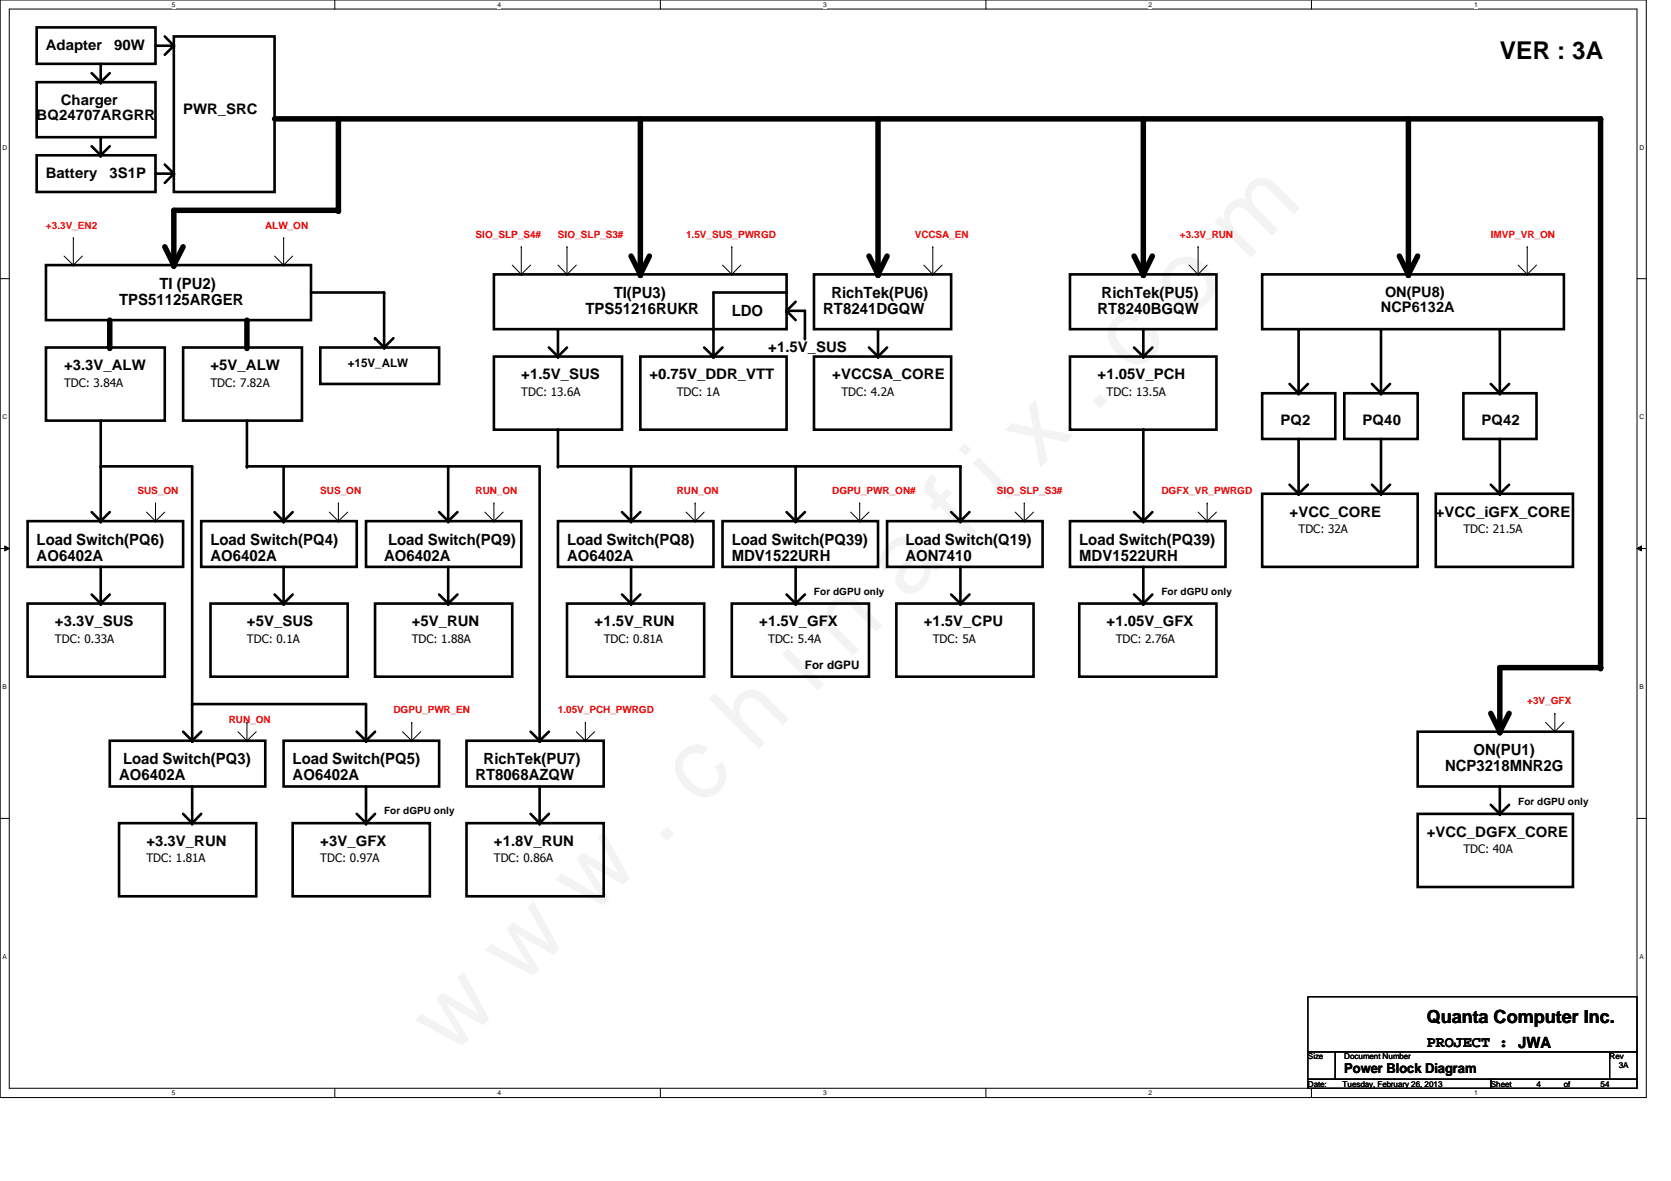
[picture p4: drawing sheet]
<svg xmlns="http://www.w3.org/2000/svg" width="297mm" height="210mm" viewBox="0 0 297 210" stroke-linecap="round" stroke-linejoin="round" font-family="sans-serif">
<path d="M0 0h292.6v195.1h-292.6zM1.6 1.6h289.4v191.8h-289.4z" fill="none" stroke="#000" stroke-width=".18"/>
<g fill="#fff">
<path d="M30.6 .2h.6v1.3h-.6z"/>
<path d="M30.6 193.6h.6v1.3h-.6z"/>
</g>
<path d="M59.5 0v1.6M59.5 193.4v1.6" fill="none" stroke="#000" stroke-width=".18"/>
<g fill="#fff">
<path d="M88.4 .2h.6v1.3h-.6z"/>
<path d="M88.4 193.6h.6v1.3h-.6z"/>
</g>
<path d="M117.4 0v1.6M117.4 193.4v1.6" fill="none" stroke="#000" stroke-width=".18"/>
<g fill="#fff">
<path d="M146.3 .2h.6v1.3h-.6z"/>
<path d="M146.3 193.6h.6v1.3h-.6z"/>
</g>
<path d="M175.3 0v1.6M175.3 193.4v1.6" fill="none" stroke="#000" stroke-width=".18"/>
<g fill="#fff">
<path d="M204.2 .2h.6v1.3h-.6z"/>
<path d="M204.2 193.6h.6v1.3h-.6z"/>
</g>
<path d="M233.1 0v1.6M233.1 193.4v1.6" fill="none" stroke="#000" stroke-width=".18"/>
<g fill="#fff">
<path d="M262 .2h.6v1.3h-.6z"/>
<path d="M262 193.6h.6v1.3h-.6z"/>
<path d="M.5 25.6h.8v1.3h-.8z"/>
<path d="M291.4 25.6h.8v1.3h-.8z"/>
<path d="M.5 73.5h.8v1.3h-.8z"/>
<path d="M291.4 73.5h.8v1.3h-.8z"/>
</g>
<path d="M0 49.5h1.6M291 49.5h1.6" fill="none" stroke="#000" stroke-width=".18"/>
<g fill="#fff">
<path d="M.5 121.5h.7v1.3h-.7z"/>
<path d="M291.4 121.5h.7v1.3h-.7z"/>
</g>
<path d="M0 97.5h1.6M.8 97l.8 .5-.8 .4zM291 97.5l.8-.5v.9zM291 97.5h1.6" fill="none" stroke="#000" stroke-width=".18"/>
<path d="M.8 97l.8 .5-.8 .4zM291 97.5l.8-.5v.9z" fill="#000"/>
<g fill="#fff">
<path d="M.5 169.4h.7v1.3h-.7z"/>
<path d="M291.4 169.4h.7v1.3h-.7z"/>
</g>
<g fill="none" stroke="#000" stroke-width=".18">
<path d="M11.4 45.5l1.6 1.6M13 42.2h.1M13 47.1h.1M13 42.2v4.9M14.6 45.5l-1.6 1.6M48.8 45.5l1.6 1.6M50.4 42.2h.1M50.4 47.1h.1M50.4 42.2v4.9M52 45.5l-1.6 1.6M269.9 47.1l1.6 1.7M271.5 43.9h.1"/>
<path d="M271.5 48.8h.1M271.5 43.9v4.9M273.1 47.1l-1.6 1.7M26 91l1.6 1.6M27.6 89.4h.1M27.6 92.6h.1M27.6 89.4v3.2M29.3 91l-1.7 1.6M58.5 91l1.7 1.6M60.2 89.4h.1M60.2 92.6h.1M60.2 89.4v3.2"/>
<path d="M61.8 91l-1.6 1.6M42.3 130l1.6 1.7M43.9 128.4h.1M43.9 131.7h.1M43.9 128.4v3.3M45.5 130l-1.6 1.7M274.7 128.4l1.7 1.6M276.4 126.8h.1M276.4 130h.1M276.4 126.8v3.2M278 128.4l-1.6 1.6M0 145.5h1.6"/>
<path d="M291 145.5h1.6M232.5 177.2h58.5v9.7h-58.5zM232.5 186.9h4.9v4.9h-4.9zM232.5 191.8h32.5v1.6h-32.5zM237.4 186.9h48.7v4.9h-48.7zM265 191.8h26v1.6h-26zM286.1 186.9h4.9v4.9h-4.9z"/>
</g>
<g fill="none" stroke="#000" stroke-width=".47">
<path d="M6.5 4.9h21.1v6.4h-21.1zM6.5 14.6h21.1v9.8h-21.1zM16.3 13l1.6 1.6M17.9 11.3v3.3M19.5 13l-1.6 1.6M27.6 8.1h3.3M29.3 6.5l1.6 1.6M30.9 6.5h17.9v27.6h-17.9zM30.9 8.1l-1.6 1.6M6.5 27.6h21.1v6.5h-21.1zM16.3 26l1.6 1.6M17.9 24.4v3.2"/>
<path d="M19.5 26l-1.6 1.6M27.6 30.9h3.3M29.3 29.3l1.6 1.6M30.9 30.9l-1.6 1.6M8.2 47.1h47.1v9.8h-47.1zM55.3 52h13M87.8 48.8h52v9.7h-52zM224.4 48.8h53.6v9.7h-53.6zM245.5 58.5v11.4M266.6 58.5v11.4M8.2 61.8h21.1v13h-21.1zM17.9 74.8v17.8"/>
<path d="M32.6 61.8h21.1v13h-21.1zM43.9 74.8v8.1h52v48.8M56.9 61.8h21.2v6.4h-21.2zM66.7 60.1l1.6 1.7M224.4 69.9h13v8.1h-13zM239 69.9h13v8.1h-13zM243.9 68.2l1.6 1.7M245.5 78v9.8M247.1 68.2l-1.6 1.7M260.1 69.9h13v8.1h-13zM265 68.2l1.6 1.7M266.6 78v9.8"/>
<path d="M268.3 68.2l-1.7 1.7M4.9 92.6h27.7v8.2h-27.7zM16.3 91l1.6 1.6M17.9 82.9h16.3v48.8M19.5 91l-1.6 1.6M35.8 92.6h27.6v8.2h-27.6zM48.8 91l1.6 1.6M50.4 82.9v9.7M52 91l-1.6 1.6M65.1 92.6h27.6v8.2h-27.6zM99.2 82.9h71.5M224.4 87.8h27.6v13h-27.6z"/>
<path d="M243.9 86.1l1.6 1.7M247.1 86.1l-1.6 1.7M255.2 87.8h24.4v13h-24.4zM265 86.1l1.6 1.7M268.3 86.1l-1.7 1.7M4.9 107.3h24.4v13h-24.4zM16.3 105.7l1.6 1.6M17.9 100.8v6.5M19.5 105.7l-1.6 1.6M37.4 107.3h24.4v13h-24.4zM48.8 105.7l1.6 1.6M50.4 100.8v6.5"/>
<path d="M52 105.7l-1.6 1.6M66.7 107.3h24.4v13h-24.4zM19.5 131.7h27.7v8.1h-27.7zM32.6 130l1.6 1.7M34.2 139.8v6.5M34.2 125.1h30.9v6.6M35.8 130l-1.6 1.7M50.4 131.7h27.7v8.1h-27.7zM63.4 130l1.7 1.7M65.1 139.8v6.5M66.7 130l-1.6 1.7M252 130h27.6v9.8h-27.6z"/>
<path d="M266.6 139.8v4.9M21.2 146.3h24.3v13h-24.3zM32.6 144.7l1.6 1.6M35.8 144.7l-1.6 1.6M52 146.3h24.4v13h-24.4zM63.4 144.7l1.7 1.6M66.7 144.7l-1.6 1.6M252 144.7h27.6v12.9h-27.6zM265 143l1.6 1.7M268.3 143l-1.7 1.7"/>
</g>
<g fill="#000">
<circle cx="17.9" cy="14.6" r=".23"/>
<circle cx="30.9" cy="8.1" r=".23"/>
<circle cx="17.9" cy="27.6" r=".23"/>
<circle cx="30.9" cy="30.9" r=".23"/>
<circle cx="60.2" cy="37.4" r=".49"/>
<circle cx="284.5" cy="21.1" r=".49"/>
<circle cx="30.9" cy="47.1" r=".49"/>
<circle cx="245.5" cy="58.5" r=".23"/>
<circle cx="250.4" cy="48.8" r=".49"/>
<circle cx="266.6" cy="58.5" r=".23"/>
<circle cx="19.5" cy="61.8" r=".49"/>
<circle cx="43.9" cy="61.8" r=".49"/>
<circle cx="66.7" cy="60.1" r=".23"/>
<circle cx="245.5" cy="69.9" r=".23"/>
<circle cx="245.5" cy="78" r=".23"/>
<circle cx="266.6" cy="69.9" r=".23"/>
<circle cx="266.6" cy="78" r=".23"/>
<circle cx="17.9" cy="92.6" r=".23"/>
<circle cx="17.9" cy="82.9" r=".23"/>
<circle cx="43.9" cy="82.9" r=".23"/>
<circle cx="50.4" cy="92.6" r=".23"/>
<circle cx="245.5" cy="87.8" r=".23"/>
<circle cx="266.6" cy="87.8" r=".23"/>
<circle cx="17.9" cy="107.3" r=".23"/>
<circle cx="50.4" cy="107.3" r=".23"/>
<circle cx="284.5" cy="118.7" r=".49"/>
<circle cx="34.2" cy="131.7" r=".23"/>
<circle cx="34.2" cy="125.1" r=".23"/>
<circle cx="65.1" cy="131.7" r=".23"/>
<circle cx="266.6" cy="130" r=".49"/>
<circle cx="266.6" cy="139.8" r=".23"/>
<circle cx="34.2" cy="146.3" r=".23"/>
<circle cx="65.1" cy="146.3" r=".23"/>
<circle cx="266.6" cy="144.7" r=".23"/>
</g>
<g fill="none" stroke="#000" stroke-width=".97">
<path d="M48.8 21.1h235.7v97.6h-17.9v11.3M60.2 21.1v16.3h-29.3v9.7M113.8 21.1v27.7M156.1 21.1v27.7M203.2 21.1v27.7M250.4 21.1v27.7M19.5 56.9v4.9M29.3 43.9l1.6 3.2M32.6 43.9l-1.7 3.2M43.9 56.9v4.9M248.7 45.5l1.7 3.3M252 45.5l-1.6 3.3"/>
<path d="M265 126.8l1.6 3.2M268.3 126.8l-1.7 3.2"/>
</g>
<text font-size="17.6" x="80.1" y="188" transform="rotate(-45 80.1 188)">w w w . c h i n a f i x . c o m</text>
<text font-size="4.4" x="266.6" y="10.5">VER : 3A</text>
<text font-size="3.2" x="253.6" y="181.8">Quanta Computer Inc.</text>
<g font-size="2.8">
<text x="28.4" y="51.4">TI (PU2)</text>
<text x="109.1" y="53">TI(PU3)</text>
<text x="147.8" y="53">RichTek(PU6)</text>
<text x="195.8" y="53">RichTek(PU5)</text>
<text x="21.2" y="54.2">TPS51125ARGER</text>
<text x="104.1" y="55.8">TPS51216RUKR</text>
<text x="130.1" y="56.2">LDO</text>
<text x="146.3" y="55.8">RT8241DGQW</text>
<text x="195.1" y="55.8">RT8240BGQW</text>
<text x="6.5" y="96.9">Load Switch(PQ6)</text>
<text x="6.5" y="99.7">AO6402A</text>
<text x="37.4" y="96.9">Load Switch(PQ4)</text>
<text x="37.4" y="99.7">AO6402A</text>
<text x="68.3" y="99.7">AO6402A</text>
<text x="69" y="96.9">Load Switch(PQ9)</text>
<text x="100.8" y="96.9">Load Switch(PQ8)</text>
<text x="100.8" y="99.7">AO6402A</text>
<text x="130.1" y="96.9">Load Switch(PQ39)</text>
<text x="130.1" y="99.7">MDV1522URH</text>
<text x="160.9" y="96.9">Load Switch(Q19)</text>
<text x="160.9" y="99.7">AON7410</text>
<text x="191.9" y="96.9">Load Switch(PQ39)</text>
<text x="191.9" y="99.7">MDV1522URH</text>
<text x="21.9" y="135.8">Load Switch(PQ3)</text>
<text x="52" y="135.8">Load Switch(PQ5)</text>
<text x="86" y="135.8">RichTek(PU7)</text>
<text x="256.9" y="137.1">NCP3218MNR2G</text>
<text x="261.9" y="134.2">ON(PU1)</text>
<text x="21.2" y="138.7">AO6402A</text>
<text x="52" y="138.7">AO6402A</text>
<text x="84.5" y="138.7">RT8068AZQW</text>
<text x="253.6" y="186">PROJECT : JWA</text>
</g>
<g font-size="2.6">
<text x="8.2" y="8.9">Adapter</text>
<text x="20.3" y="8.9">90W</text>
<text x="6.5" y="21.3">BQ24707ARGRR</text>
<text x="10.8" y="18.7">Charger</text>
<text x="32.6" y="20.3">PWR_SRC</text>
<text x="8.2" y="31.7">Battery</text>
<text x="19.5" y="31.7">3S1P</text>
<text x="246.2" y="52.8">ON(PU8)</text>
<text x="245.5" y="55.5">NCP6132A</text>
<text x="11.4" y="65.8">+3.3V_ALW</text>
<text x="37.4" y="65.8">+5V_ALW</text>
<text x="136.6" y="62.5">+1.5V_SUS</text>
<text x="92.7" y="67.4">+1.5V_SUS</text>
<text x="115.4" y="67.4">+0.75V_DDR_VTT</text>
<text x="148" y="67.4">+VCCSA_CORE</text>
<text x="195.1" y="67.4">+1.05V_PCH</text>
<text x="227.6" y="75.6">PQ2</text>
<text x="242.2" y="75.6">PQ40</text>
<text x="263.4" y="75.6">PQ42</text>
<text x="229.2" y="91.8">+VCC_CORE</text>
<text x="255.2" y="91.8">+VCC_iGFX_CORE</text>
<text x="9.8" y="111.3">+3.3V_SUS</text>
<text x="43.9" y="111.3">+5V_SUS</text>
<text x="73.2" y="111.3">+5V_RUN</text>
<text x="105.7" y="111.3">+1.5V_RUN</text>
<text x="135" y="111.3">+1.5V_GFX</text>
<text x="164.2" y="111.3">+1.5V_CPU</text>
<text x="196.7" y="111.3">+1.05V_GFX</text>
<text x="253.6" y="148.7">+VCC_DGFX_CORE</text>
<text x="26" y="150.3">+3.3V_RUN</text>
<text x="56.9" y="150.3">+3V_GFX</text>
<text x="87.8" y="150.3">+1.8V_RUN</text>
</g>
<text font-size="2.4" x="239" y="190.8">Power Block Diagram</text>
<g font-size="2.1">
<text x="61.8" y="65.3">+15V_ALW</text>
<text x="11.4" y="68.7">TDC: 3.84A</text>
<text x="37.4" y="68.7">TDC: 7.82A</text>
<text x="92.7" y="70.3">TDC: 13.6A</text>
<text x="120.3" y="70.3">TDC: 1A</text>
<text x="149.6" y="70.3">TDC: 4.2A</text>
<text x="196.7" y="70.3">TDC: 13.5A</text>
<text x="230.8" y="94.7">TDC: 32A</text>
<text x="260.1" y="94.7">TDC: 21.5A</text>
<text x="9.8" y="114.2">TDC: 0.33A</text>
<text x="43.9" y="114.2">TDC: 0.1A</text>
<text x="73.2" y="114.2">TDC: 1.88A</text>
<text x="107.3" y="114.2">TDC: 0.81A</text>
<text x="136.6" y="114.2">TDC: 5.4A</text>
<text x="143.1" y="118.9">For dGPU</text>
<text x="165.8" y="114.2">TDC: 5A</text>
<text x="198.3" y="114.2">TDC: 2.76A</text>
<text x="26" y="153.2">TDC: 1.81A</text>
<text x="56.9" y="153.2">TDC: 0.97A</text>
<text x="87.8" y="153.2">TDC: 0.86A</text>
<text x="260.1" y="151.6">TDC: 40A</text>
</g>
<g font-size="1.8" fill="#f00">
<text x="8.2" y="40.6">+3.3V_EN2</text>
<text x="47.2" y="40.6">ALW_ON</text>
<text x="84.5" y="42.3">SIO_SLP_S4#</text>
<text x="99.2" y="42.3">SIO_SLP_S3#</text>
<text x="122" y="42.3">1.5V_SUS_PWRGD</text>
<text x="162.6" y="42.3">VCCSA_EN</text>
<text x="209.7" y="42.3">+3.3V_RUN</text>
<text x="265" y="42.3">IMVP_VR_ON</text>
<text x="24.4" y="87.8">SUS_ON</text>
<text x="56.9" y="87.8">SUS_ON</text>
<text x="84.5" y="87.8">RUN_ON</text>
<text x="120.3" y="87.8">RUN_ON</text>
<text x="148" y="87.8">DGPU_PWR_ON#</text>
<text x="177.2" y="87.8">SIO_SLP_S3#</text>
<text x="206.5" y="87.8">DGFX_VR_PWRGD</text>
<text x="271.5" y="125.2">+3V_GFX</text>
<text x="40.7" y="128.4">RUN_ON</text>
<text x="69.9" y="126.8">DGPU_PWR_EN</text>
<text x="99.2" y="126.8">1.05V_PCH_PWRGD</text>
</g>
<g font-size="1.8">
<text x="144.7" y="105.7">For dGPU only</text>
<text x="206.5" y="105.7">For dGPU only</text>
<text x="269.9" y="143">For dGPU only</text>
<text x="68.3" y="144.7">For dGPU only</text>
</g>
<g font-size="1.4">
<text x="232.5" y="188.3">Size</text>
<text x="239" y="188.3">Document Number</text>
<text x="286.1" y="188.3">Rev</text>
<text x="287.7" y="189.9">3A</text>
<text x="232.5" y="193.2">Date:</text>
<text x="238.7" y="193.2">Tuesday, February 26, 2013</text>
<text x="265" y="193.2">Sheet</text>
<text x="273.1" y="193.2">4</text>
<text x="278" y="193.2">of</text>
<text x="284.5" y="193.2">54</text>
</g>
<g font-size="1.2">
<text x="30.6" y="1.2">5</text>
<text x="88.4" y="1.2">4</text>
<text x="146.3" y="1.2">3</text>
<text x="204.2" y="1.2">2</text>
<text x="262" y="1.2">1</text>
<text x=".5" y="26.6">D</text>
<text x="291.4" y="26.6">D</text>
<text x=".5" y="74.5">C</text>
<text x="291.4" y="74.5">C</text>
<text x=".5" y="122.5">B</text>
<text x="291.4" y="122.5">B</text>
<text x=".5" y="170.5">A</text>
<text x="291.4" y="170.5">A</text>
<text x="30.6" y="194.6">5</text>
<text x="88.4" y="194.6">4</text>
<text x="146.3" y="194.6">3</text>
<text x="204.2" y="194.6">2</text>
<text x="262" y="194.6">1</text>
</g>
</svg>
